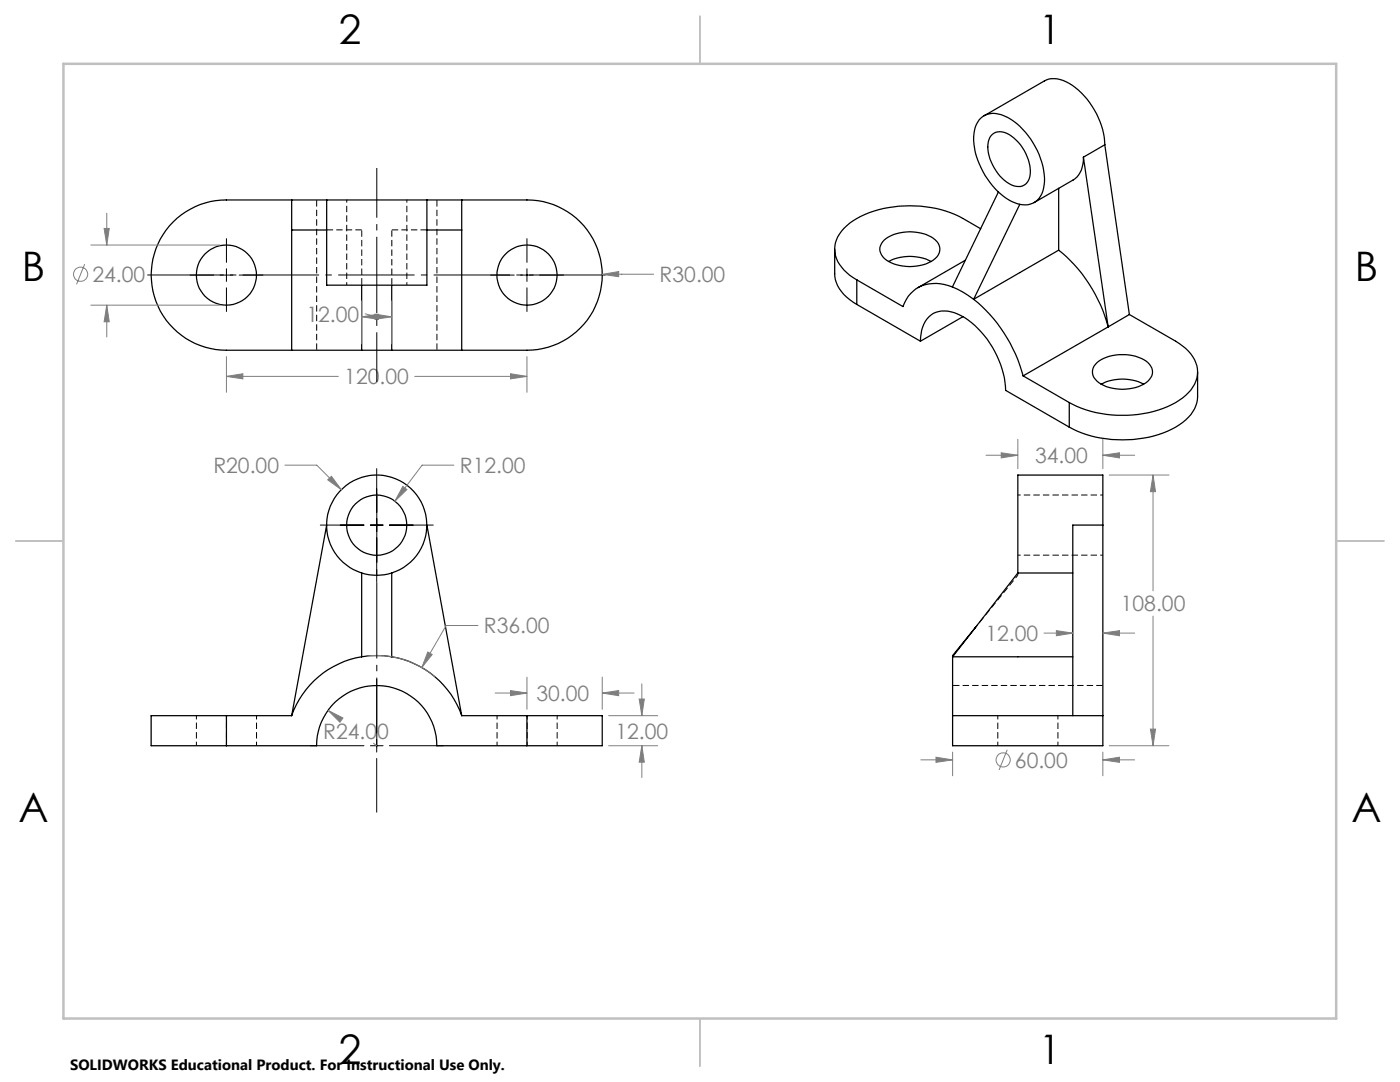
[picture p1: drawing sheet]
<svg xmlns="http://www.w3.org/2000/svg" width="279mm" height="216mm" viewBox="0 0 279 216" stroke-linecap="round" stroke-linejoin="round" font-family="sans-serif">
<path d="M194.6 125.3l8.5-10.5M39.2 142.8v6M45.2 142.8v6M51.2 148.8v-6M99.2 142.8v6M105.2 142.8v6M111.2 148.8v-6M199.1 142.8v6M211.1 148.8v-6" fill="none" stroke="#000" stroke-width=".2" stroke-dasharray="1.3 .6" stroke-dashoffset=".5" stroke-linecap="butt"/>
<g fill="none" stroke="#000" stroke-width=".25">
<path d="M58.2 39.9v30M65.2 39.9h20M65.2 39.9v17h20v-17M65.2 39.9h-20a15 15 0 0 0-15 15 15 15 0 0 0 15 15h13M85.2 39.9h20a15 15 0 0 1 15 15 15 15 0 0 1-15 15h-13.1M92.1 39.9v30M196.4 23.1l12-6.9a4.9 4.9 0 0 1 5 .5 15.7 15.7 0 0 1 7.1 12.2M197.8 27.1a2.87 2.87 0 0 1 4.1 .1 9 9 0 0 1 3.6 8 2.4 2.4 0 0 1-3.6 1.7 9.1 9.1 0 0 1-4.7-8.6zM199.2 38.3a9.4 9.4 0 0 0 4.3 2.5M199.2 38.3a15.4 15.4 0 0 1-4.8-11.7 4 4 0 0 1 6-3.5 15.1 15.1 0 0 1 8.1 12.4 5.4 5.4 0 0 1-1.9 4.8l-.4 .2a3.8 3.8 0 0 1-2.7 .3M199.2 38.3l-9.1 19M211.3 37.6v12.3"/>
<path d="M216.2 31.4a4.9 4.9 0 0 1-2 4.5l-7.8 4.5M216.2 31.4l5 33.8M220.5 28.9l-4.3 2.5M220.5 28.9l4.9 33.9M58.2 45.9h7M72.2 56.9v13M78.2 56.9v13M85.2 45.9h6.9M166.6 49.7v4.9a7.1 7.1 0 0 0 3.7 5.7l.7 .4M171 55.8l9.2 5.4a6.6 6.6 0 0 1 8.2-4.4l1.7 .5M171 55.8v4.9M176.5 47.9a8.8 8.8 0 0 1 10.2 0 2.4 2.4 0 0 1-.4 4 8.9 8.9 0 0 1-9.8-.3 2.33 2.33 0 0 1 0-3.7z"/>
<path d="M177.3 52.2a9.3 9.3 0 0 1 8.5 0M190.1 57.3a18.2 18.2 0 0 1 4.2 2.4M192.7 51.9l-9.5 5.5M194.3 59.7a29.5 29.5 0 0 1 9.9 15.3M195.7 45.6a29.5 29.5 0 0 0-6-3.2 23.2 23.2 0 0 0-19.4 1.7 6.9 6.9 0 0 0-3.7 6.2 8.1 8.1 0 0 0 4.4 5.5M203.5 40.8l-9.2 18.9M211.3 49.9a29.4 29.4 0 0 1 9.9 15.3M211.3 49.9l-17 9.8M58.2 69.9h14M72.2 69.9h6M78.2 69.9h13.9M171 60.7l12.7 7.4"/>
<path d="M183.7 68.1a6.1 6.1 0 0 1 2.6-5.6 6.4 6.4 0 0 1 6.2 .9 18.9 18.9 0 0 1 8.2 14.5l12.7 7.3M192.2 63.2l-8.5 4.9M204.2 75l9.2 5.3M218.9 72.4a8.9 8.9 0 0 1 10.2 0 2.4 2.4 0 0 1-.4 4 8.9 8.9 0 0 1-9.8-.3 2.33 2.33 0 0 1 0-3.7zM219.8 76.7a9.3 9.3 0 0 1 8.4 0M221.2 65.2l-17 9.8M225.4 62.8l9.2 5.3a7.9 7.9 0 0 1 4.4 5.5 6.4 6.4 0 0 1-3 5.8 21.7 21.7 0 0 1-16.2 3.1l-3-.7-1.8-.7-1.6-.8M225.4 62.8l-4.2 2.4M239 74.2v4.9a7.5 7.5 0 0 1-4.4 6.1 23.5 23.5 0 0 1-21.2 0M213.4 80.3v4.9M65.2 104.8l-7 38M72.2 114.3a10 10 0 0 0 6 0"/>
<path d="M72.2 114.3a10 10 0 0 1-5.1-15.4 10 10 0 0 1 16.2 0 10 10 0 0 1-5.1 15.4M72.2 114.3v16.8M78.2 114.3v16.8M85.2 104.8l6.9 38M203.1 114.3h11M203.1 114.3l-13 16.8M220.1 104.8v44h-30v-6M220.1 104.8v-10h-17v19.5M220.1 104.8h-6v38M72.2 131.1a18.3 18.3 0 0 1 6 0M72.2 131.1a17.9 17.9 0 0 0-14 11.7M78.2 131.1a17.9 17.9 0 0 1 13.9 11.7"/>
<path d="M190.1 131.1v11.7M190.1 131.1h24M194.8 125.1l-4.7 5.7v.3M45.2 148.8h18a12 12 0 0 1 12-12 12 12 0 0 1 12 12h18M45.2 142.8h-15v6h15M45.2 142.8v6M45.2 142.8h13M92.1 142.8h13.1M105.2 142.8h15v6h-15M105.2 142.8v6M190.1 142.8h30"/>
<circle cx="45.2" cy="54.9" r="6"/>
<circle cx="105.2" cy="54.9" r="6"/>
<circle cx="75.2" cy="104.8" r="6"/>
</g>
<path d="M72.2 45.9h-7M85.2 45.9h-7M203.1 114.3v.5" fill="none" stroke="#000" stroke-width=".2" stroke-dasharray="1.3 .6" stroke-linecap="butt"/>
<path d="M63.2 39.9v30M87.2 39.9v30M72.2 56.9v-11M78.2 56.9v-11M220.1 136.8h-30" fill="none" stroke="#000" stroke-width=".2" stroke-dasharray="1.3 .6" stroke-dashoffset="-.1" stroke-linecap="butt"/>
<path d="M69.2 39.9v17M81.2 56.9v-17M220.1 98.8h-17M203.1 110.8h17" fill="none" stroke="#000" stroke-width=".2" stroke-dasharray="1.3 .6" stroke-dashoffset=".7" stroke-linecap="butt"/>
<g fill="none" stroke="#808080" stroke-width=".2">
<path d="M16.9 52.7l-1.6 4M18.1 48.9h25.8M20.8 45.6h1l-.5 3.3zM21.3 42.5v6.4M120.2 54.8l3.3-.6v1zM130.5 54.7l-10.3 .1M18.1 60.9h25.8M21.3 60.9l.5 3.3h-1zM21.3 60.9v6.3M45.2 75.1l3.3-.5v1zM45.2 71.2v7.1M45.2 75.1h22.3"/>
<path d="M72.2 63.2l3.3-.5v1zM72.2 60v8.6M72.2 63.2h6M72.9 62.6l2.3 .6M74.9 62.7l3.3 .5-3.3 .5zM78.2 60v8.6M82.8 75.1h22.4M101.9 74.6l3.3 .5-3.3 .5zM105.2 71.2v7.1M56.9 92.8h6.3l4.9 4.9M65.4 95.7l.7-.7 2 2.7zM80.4 97l.8 .7-2.4 2.3z"/>
<path d="M90.6 92.8h-6.4l-5.4 7.2M196.8 90.8h6.3M199.8 90.3l3.3 .5-3.3 .6zM203.1 87.7v5.8M220.1 90.8l3.3-.5v1.1zM220.1 87.7v5.8M220.1 90.8h6.3M221.4 94.8h11.9M230.1 94.8l.5 3.3h-1zM230.1 94.8v23.1M73.4 130.9a18 18 0 0 1 13.3 4.1M85.4 130.1l.9 .5-2.1 2.6z"/>
<path d="M95.4 124.8h-6.4l-4.8 8.4M98.8 138.3h6.4M101.9 137.8l3.3 .5-3.3 .5zM105.2 135.1v6.4M120.2 138.3l3.3-.5v1zM120.2 135.1v6.4M120.2 138.3h6.3M127.6 139.5h1l-.5 3.3zM128.1 136.5v6.3M208.4 126.3h5.7M210.8 125.8l3.3 .5-3.3 .6zM220.1 126.3l3.3-.5v1.1z"/>
<path d="M220.1 126.3h6.3M230.1 122.9v25.9M65.5 141.7l2.9 1.6-.6 .8zM65.5 141.7l2.1 1.6M74.5 148.3l.7 .5M121.5 148.8h9.8M121.5 142.8h9.8M128.1 148.8l.5 3.3h-1zM128.1 148.8v6.4M183.8 151.6h6.3M186.8 151.1l3.3 .5-3.3 .5zM190.1 150.1v4.7"/>
<path d="M201 149.6l-1.6 4M220.1 151.6l3.3-.5v1zM220.1 150.1v4.7M220.1 151.6h6.3M221.4 148.8h11.9M229.6 145.5h1l-.5 3.3z"/>
<circle cx="16.1" cy="54.7" r="1.41"/>
<circle cx="200.2" cy="151.6" r="1.41"/>
</g>
<path d="M75.2 149.1v-50.7" fill="none" stroke="#000" stroke-width=".2" stroke-dasharray="15.2 1.3 1.3 1.3" stroke-dashoffset="1.3" stroke-linecap="butt"/>
<path d="M29.1 54.9h92" fill="none" stroke="#000" stroke-width=".2" stroke-dasharray="15.2 1.3 1.3 1.3" stroke-dashoffset="-.2" stroke-linecap="butt"/>
<path d="M75.2 33.5v42.7" fill="none" stroke="#000" stroke-width=".2" stroke-dasharray="15.2 1.3 1.3 1.3" stroke-dashoffset="5.3" stroke-linecap="butt"/>
<g fill="none" stroke="#000" stroke-width=".2">
<path d="M37.9 54.9h4.8M43.9 54.9h2.6M45.2 47.6v4.8M45.2 53.6v2.6M45.2 57.4v4.8M47.7 54.9h4.8M97.9 54.9h4.7M103.9 54.9h2.5M105.2 47.6v4.8M105.2 53.6v2.6M105.2 57.4v4.8M107.7 54.9h4.8"/>
<path d="M75.2 93.5v8.7M63.9 104.8h8.7M73.9 104.8h2.5M75.2 103.5v2.5M75.2 107.3v8.8M77.7 104.8h8.8M75.2 135.5v10.8M61.9 148.8h10.7M73.9 148.8h2.5M75.2 147.5v2.6M75.2 151.3v10.8M77.7 148.8h10.7"/>
</g>
<path d="M139.7 3.2v9.5M3.1 107.9h9.6M266.7 107.9h9.5M139.7 203.2v9.6" fill="none" stroke="#c0c0c0" stroke-width=".25"/>
<path d="M12.7 12.7h254v190.5h-254z" fill="none" stroke="#c0c0c0" stroke-width=".5"/>
<path d="M65.5 141.7l2.3 2.4 .6-.8zM85.4 130.1l-1.2 3.1 2.1-2.6zM128.1 148.8l.5 3.3h-1zM127.6 139.5h1l-.5 3.3zM120.2 138.3l3.3-.5v1zM101.9 137.8l3.3 .5-3.3 .5zM65.4 95.7l2.7 2-2-2.7zM80.4 97l-1.6 3 2.4-2.3zM186.8 151.1l3.3 .5-3.3 .5zM220.1 151.6l3.3-.5v1zM220.1 90.8l3.3-.5v1.1zM199.8 90.3l3.3 .5-3.3 .6zM229.6 145.5h1l-.5 3.3zM230.1 94.8l.5 3.3h-1zM220.1 126.3l3.3-.5v1.1zM210.8 125.8l3.3 .5-3.3 .6zM20.8 45.6h1l-.5 3.3zM21.3 60.9l.5 3.3h-1zM120.2 54.8l3.3 .4v-1zM45.2 75.1l3.3-.5v1zM101.9 74.6l3.3 .5-3.3 .5zM74.9 62.7l3.3 .5-3.3 .5zM72.2 63.2l3.3-.5v1z" fill="#808080"/>
<g font-size="8.1">
<text x="67.6" y="8.9">2</text>
<text x="207.3" y="8.9">1</text>
<text x="4.4" y="56.2">B</text>
<text x="270.4" y="56.2">B</text>
<text x="3.7" y="164.1">A</text>
<text x="269.7" y="164.1">A</text>
<text x="67.6" y="212.4">2</text>
<text x="207.3" y="212.4">1</text>
</g>
<g font-size="4.2" fill="#808080">
<text x="18.4" y="56.3">24.00</text>
<text x="131.6" y="56.3">R30.00</text>
<text x="61.2" y="64.2">12.00</text>
<text x="68.7" y="76.7">120.00</text>
<text x="42.6" y="94.4">R20.00</text>
<text x="91.8" y="94.4">R12.00</text>
<text x="206.6" y="92.4">34.00</text>
<text x="223.7" y="122">108.00</text>
<text x="96.6" y="126.4">R36.00</text>
<text x="196.6" y="127.9">12.00</text>
<text x="107.1" y="139.9">30.00</text>
<text x="64.5" y="147.4">R24.00</text>
<text x="122.8" y="147.4">12.00</text>
<text x="202.5" y="153.2">60.00</text>
</g>
<text font-size="3" x="14" y="213.5">SOLIDWORKS Educational Product. For Instructional Use Only.</text>
</svg>
